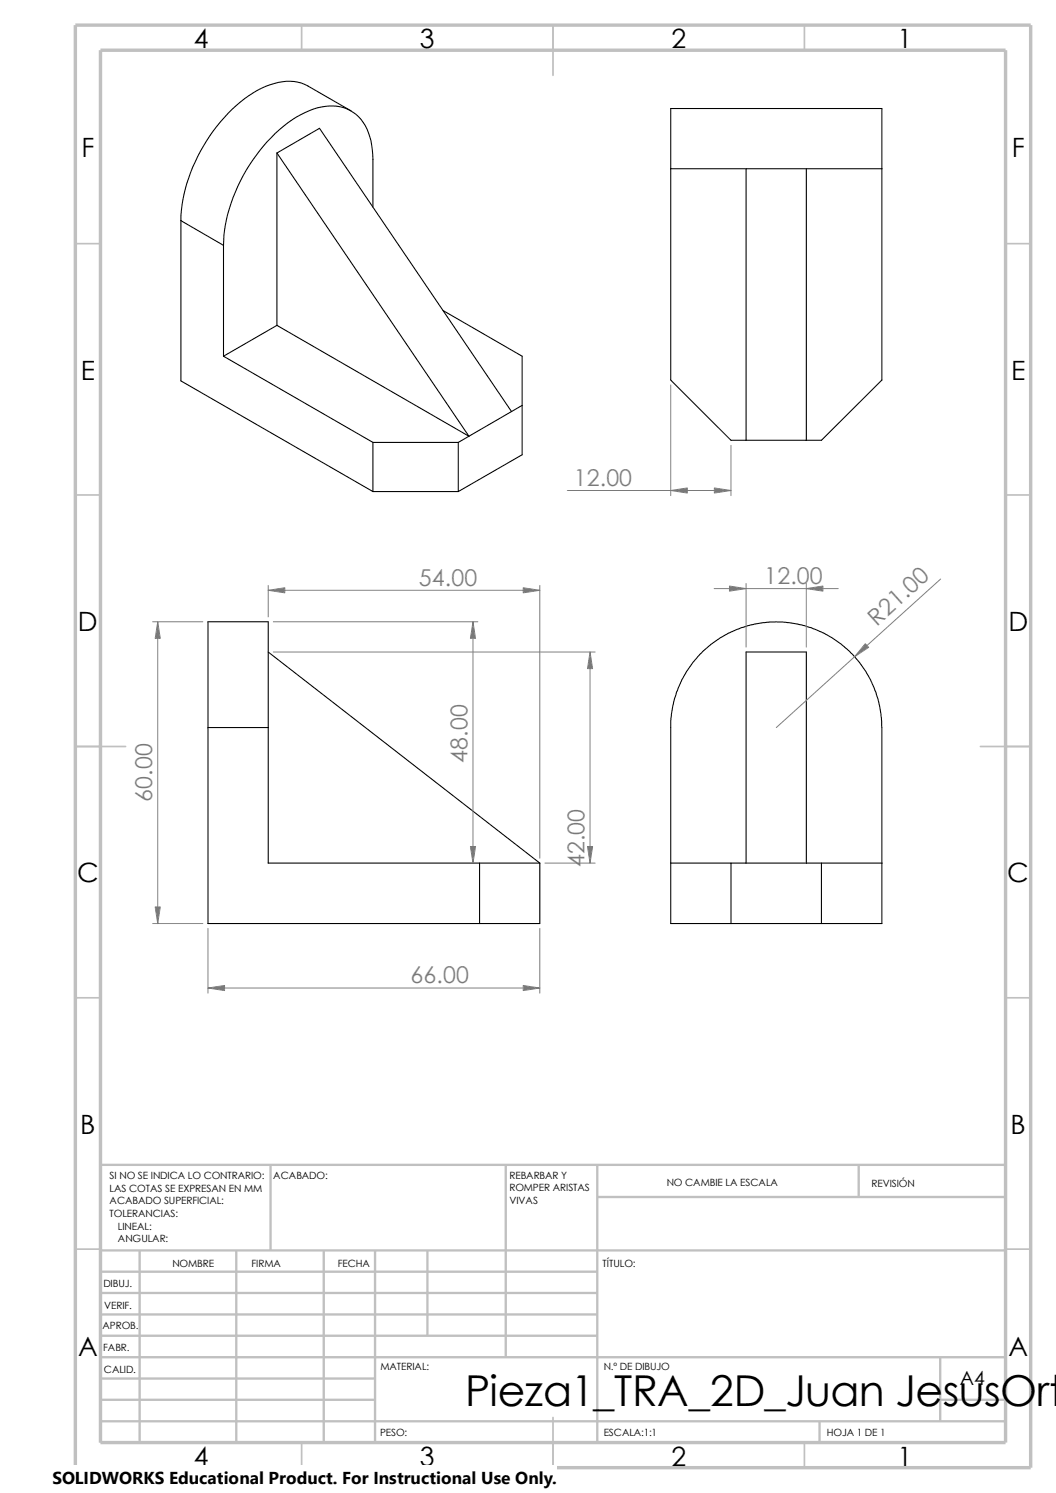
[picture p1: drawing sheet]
<svg xmlns="http://www.w3.org/2000/svg" width="210mm" height="297mm" viewBox="0 0 210 297" stroke-linecap="round" stroke-linejoin="round" font-family="sans-serif">
<g fill="none" stroke="#c0c0c0" stroke-width=".34">
<path d="M60 5v5M110 5v10M160 5v5M15 48.5h5M200 48.5h5M15 98.5h5M200 98.5h5M15 148.5h10M195 148.5h10M15 198.5h5M200 198.5h5M15 248.5h5"/>
<path d="M200 248.5h5M60 287v5M110 282v10M160 287v5"/>
</g>
<g fill="none" stroke="#c0c0c0" stroke-width=".47">
<path d="M53.8 231.7v17.1M100.6 231.7v38.3M118.8 238.1h81.2M118.8 231.7v55.3M170.8 231.7v6.4M200 231.7h-180v55.3M20 257.2h98.8M20 253h98.8M20 248.8h180M27.8 248.8v38.2M47 248.8v38.2M64.4 248.8v38.2"/>
<path d="M74.6 248.8v38.2M85 248.8v16.9M20 278.5h54.6M20 270h180M20 274.2h54.6M20 265.7h98.8M20 261.5h98.8M187 278.5h13M187 270v12.7M20 282.7h180M163 282.7v4.3"/>
</g>
<path d="M15 5h190v287h-190zM20 10h180v277h-180z" fill="none" stroke="#c0c0c0" stroke-width=".68" stroke-linecap="butt"/>
<g fill="none" stroke="#000" stroke-width=".21">
<path d="M55.1 30.4v34.3M55.1 30.4l38.2 56.4-38.2-22.1M55.1 30.4l8.4-4.9 38.2 56.4M69.8 22.1l-8.5-5a8.6 8.6 0 0 0-7.5-.3 25.3 25.3 0 0 0-11.4 9.2 32.1 32.1 0 0 0-6.4 17.9M133.4 33.6h42M133.4 21.6h42v54l-12 12h-18l-12-12zM148.4 33.6v54M160.4 33.6v54M36 43.9v31.9l38.2 22M36 43.9l8.4 4.9M44.4 48.8v22.1M74.2 41.2v-9.5a11.5 11.5 0 0 0-3.4-9 8.5 8.5 0 0 0-8.5-1 26.7 26.7 0 0 0-12.7 11.2 31.5 31.5 0 0 0-5.2 15.9"/>
<path d="M44.4 70.9l29.8 17.1M55.1 64.7l-10.7 6.2M88.1 61.8l15.7 9.1v19.6l-12.7 7.3M74.2 88v9.8M74.2 88h16.9M74.2 97.8h16.9M91.1 88v9.8M103.8 80.6l-12.7 7.4M53.3 129.7l54.1 42M41.4 144.7v-21h11.9v21M41.4 144.7v39h66v-12M41.4 144.7h11.9"/>
<path d="M53.3 144.7v27h54.1M175.4 144.7l-.2-2.5-.6-3.1-1.2-3.4-1.3-2.2-1.2-1.7-1.3-1.6-2.3-2.1-1.9-1.3-3-1.5-2.9-1-3.3-.5-3.1-.1-3.1 .5-2.7 .7-2.4 1-3.5 2.2-1.5 1.4-2.1 2.3-2.2 3.5-1.5 3.8-.6 3.1-.1 1.2v40.3h42v-39M95.4 171.7v12M133.4 171.7h42M145.4 171.7v12M148.4 171.7v-42h12v42M163.4 171.7v12"/>
</g>
<g fill="none" stroke="#808080" stroke-width=".2">
<path d="M133.4 76.6v22M112.8 97.6h32.6M145.4 88.6v10M53.3 116.5v6.2M53.3 117.4h54.1M107.4 116.5v54.2M142 117.1h24.7M148.4 116.1v12.6M160.4 116.1v12.6M187.1 115.2l-32.7 29.5M30.4 123.7h9.9M31.4 123.7v60"/>
<path d="M54.4 123.7h40.6M54.4 129.7h64M94.1 123.7v48M117.3 129.7v42M108.4 171.7h10M30.4 183.7h9.9M41.4 196.6h66M41.4 184.7v12.9M107.4 184.7v12.9"/>
</g>
<g fill="#808080" stroke="#808080" stroke-width=".2">
<path d="M172.1 128.1l.7 .7-2.8 1.8z"/>
<path d="M160.4 117.1l3.3-.5v1z"/>
<path d="M145.1 116.6l3.3 .5-3.3 .5z"/>
<path d="M133.4 97.6l3.3-.5v1z"/>
<path d="M142.1 97.1l3.3 .5-3.3 .5z"/>
<path d="M93.6 168.4h1l-.5 3.3z"/>
<path d="M94.1 123.7l.5 3.3h-1z"/>
<path d="M116.8 168.4h1.1l-.6 3.3z"/>
<path d="M117.3 129.7l.6 3.3h-1.1z"/>
<path d="M31.4 123.7l.5 3.3h-1z"/>
<path d="M30.9 180.4h1l-.5 3.3z"/>
<path d="M41.4 196.6l3.3-.6v1.1z"/>
<path d="M104.1 196l3.3 .6-3.3 .5z"/>
<path d="M53.3 117.4l3.3-.5v1z"/>
<path d="M104.1 116.9l3.3 .5-3.3 .5z"/>
</g>
<path d="M10.4 291.5h100.4v5.5h-100.4z" fill="#fff"/>
<text font-size="8.5" x="92.5" y="279.7">Pieza1_TRA_2D_Juan JesusOrt</text>
<g font-size="5.3">
<text x="38.5" y="9.6">4</text>
<text x="83.5" y="9.6">3</text>
<text x="133.5" y="9.6">2</text>
<text x="178.5" y="9.6">1</text>
<text x="16.2" y="31.3">F</text>
<text x="201.2" y="31.3">F</text>
<text x="16" y="75.6">E</text>
<text x="201.1" y="75.6">E</text>
<text x="15.5" y="125.6">D</text>
<text x="200.6" y="125.6">D</text>
<text x="15.3" y="175.6">C</text>
<text x="200.3" y="175.6">C</text>
<text x="16" y="225.6">B</text>
<text x="201" y="225.6">B</text>
<text x="15.5" y="269.8">A</text>
<text x="200.5" y="269.8">A</text>
<text x="38.5" y="291.6">4</text>
<text x="83.5" y="291.6">3</text>
<text x="133.5" y="291.6">2</text>
<text x="178.5" y="291.6">1</text>
</g>
<g font-size="4.6" fill="#808080">
<text x="114.1" y="96.6">12.00</text>
<text x="83.3" y="116.5">54.00</text>
<text x="152" y="116.2">12.00</text>
<text x="174.4" y="124.6" transform="rotate(-42 174.4 124.6)">R21.0</text>
<text x="93" y="151.8" transform="rotate(-90 93 151.8)">48.00</text>
<text x="30.3" y="159.5" transform="rotate(-90 30.3 159.5)">60.00</text>
<text x="116.2" y="172.6" transform="rotate(-90 116.2 172.6)">42.00</text>
<text x="81.6" y="195.6">66.00</text>
</g>
<text font-size="3.9" x="190.9" y="275.5">A4</text>
<text font-size="3.4" x="10.4" y="295.2">SOLIDWORKS Educational Product. For Instructional Use Only.</text>
<g font-size="2">
<text x="21.8" y="234.6">SI NO SE INDICA LO CONTRARIO:</text>
<text x="21.8" y="237.1">LAS COTAS SE EXPRESAN EN MM</text>
<text x="21.8" y="239.6">ACABADO SUPERFICIAL:</text>
<text x="54.4" y="234.6">ACABADO:</text>
<text x="101.3" y="239.5">VIVAS</text>
<text x="101.3" y="234.5">REBARBAR Y</text>
<text x="101.3" y="237">ROMPER ARISTAS</text>
<text x="132.6" y="236">NO CAMBIE LA ESCALA</text>
<text x="173.3" y="236.2">REVISIÓN</text>
<text x="21.8" y="242.1">TOLERANCIAS:</text>
<text x="23.5" y="244.6">LINEAL:</text>
<text x="23.5" y="247.1">ANGULAR:</text>
<text x="50" y="252">FIRMA</text>
<text x="67.2" y="252">FECHA</text>
<text x="119.8" y="252">TÍTULO:</text>
<text x="20.6" y="256.1">DIBUJ.</text>
<text x="34.3" y="252.1">NOMBRE</text>
<text x="20.7" y="260.4">VERIF.</text>
<text x="20.4" y="264.5">APROB.</text>
<text x="20.5" y="268.8">FABR.</text>
<text x="20.7" y="273.2">CALID.</text>
<text x="75.6" y="272.5">MATERIAL:</text>
<text x="120.1" y="272.5">N.º DE DIBUJO</text>
<text x="75.6" y="285.6">PESO:</text>
<text x="120.1" y="285.6">ESCALA:1:1</text>
<text x="164.5" y="285.6">HOJA 1 DE 1</text>
</g>
</svg>
